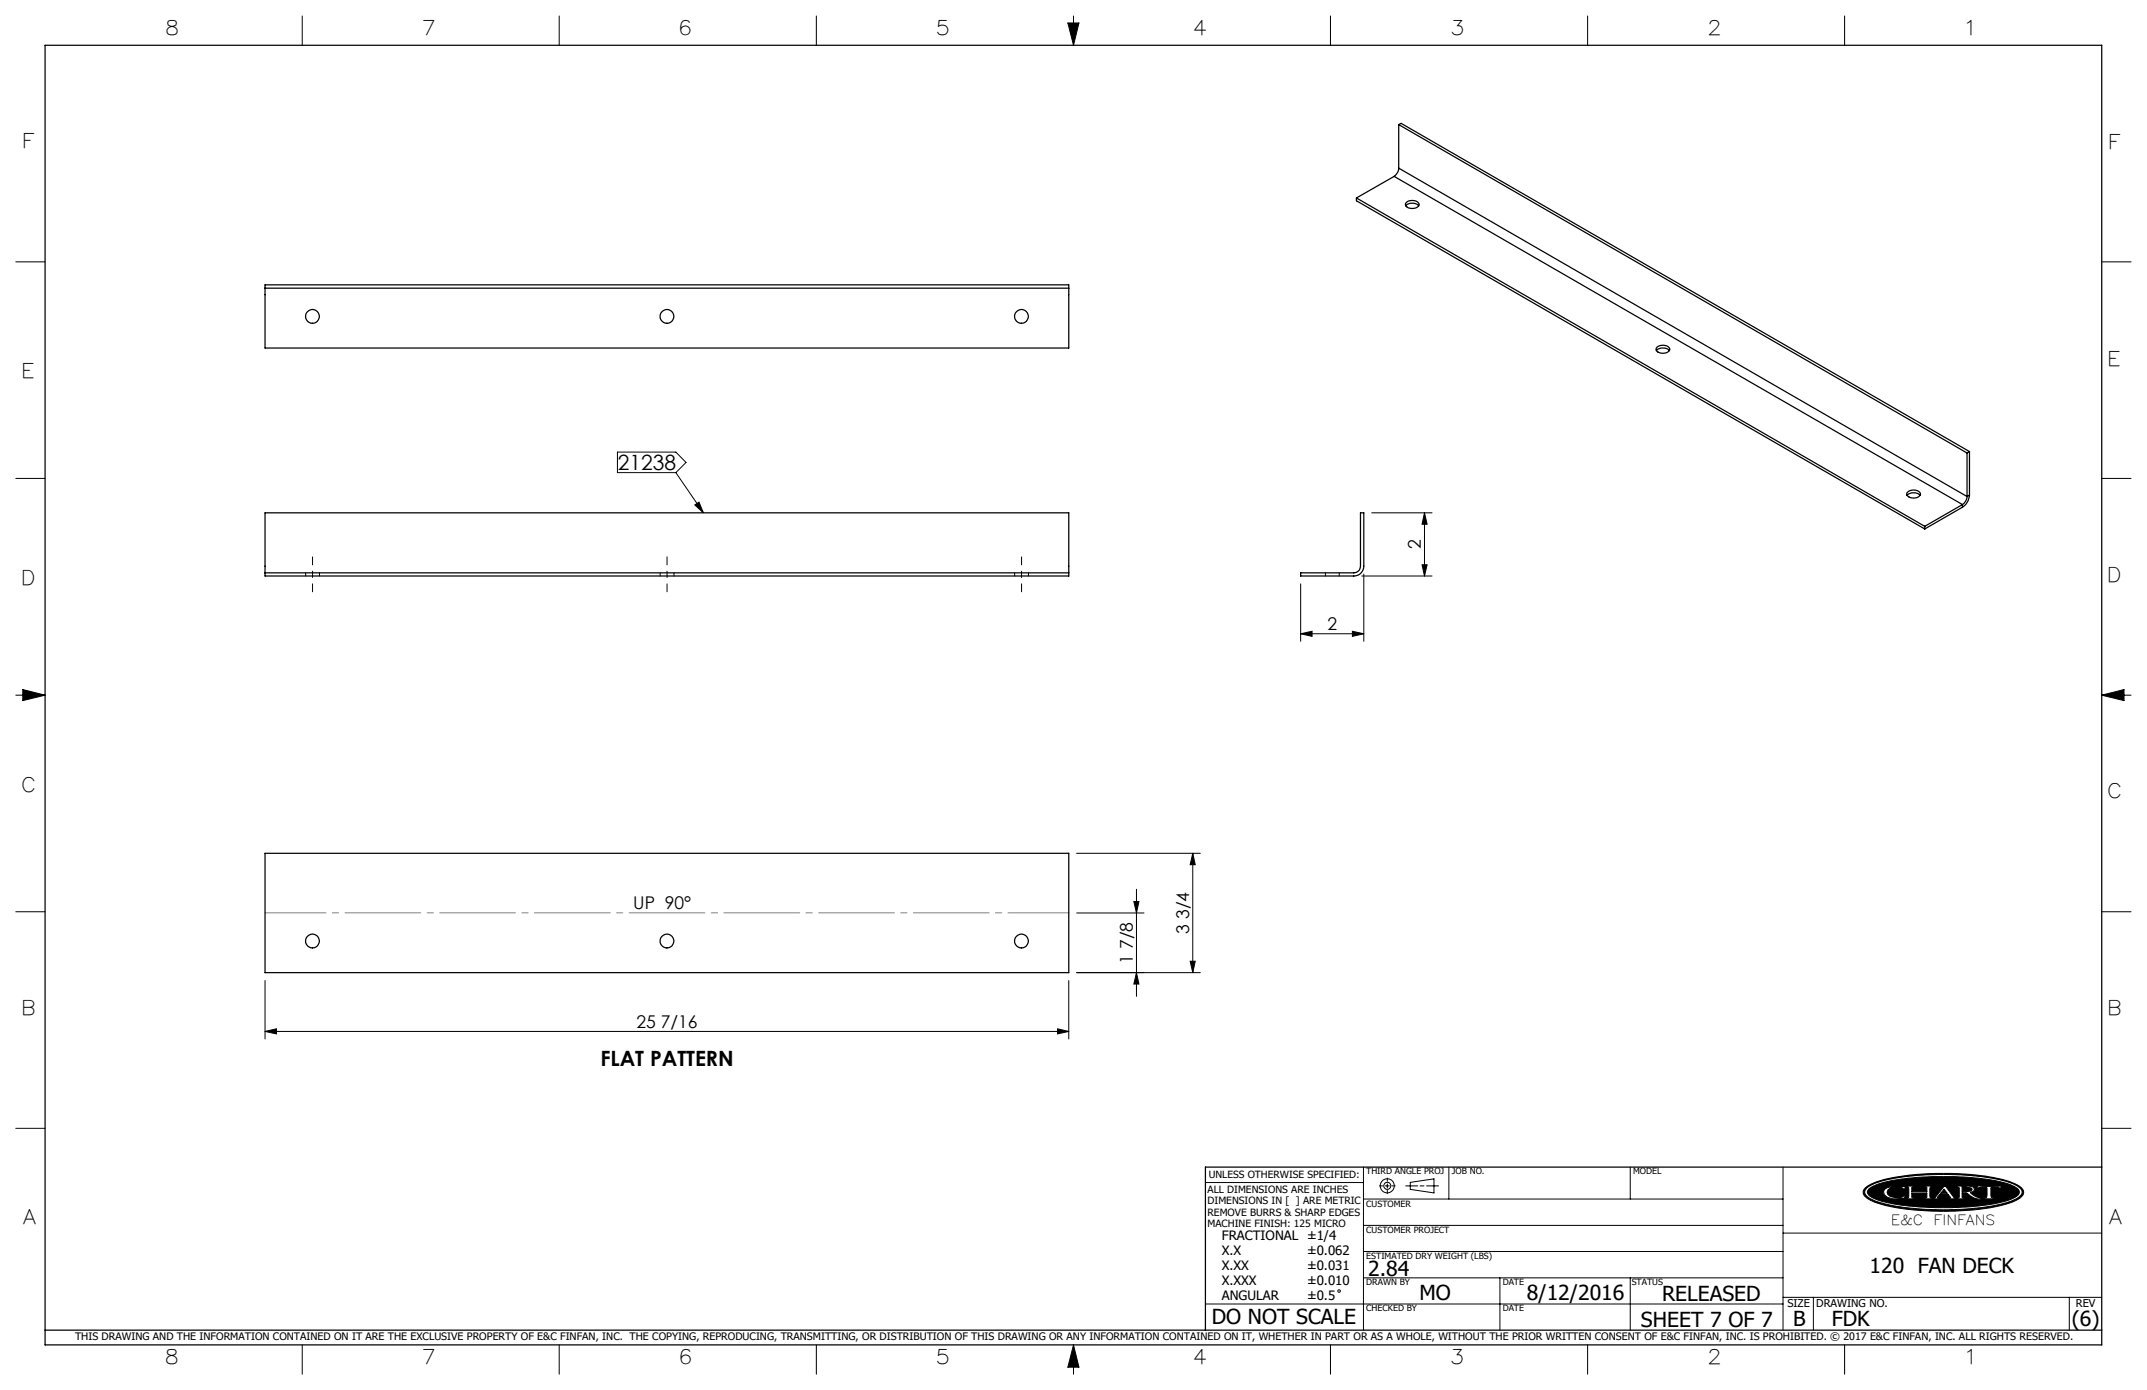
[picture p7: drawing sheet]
<svg xmlns="http://www.w3.org/2000/svg" width="432mm" height="279mm" viewBox="0 0 432 279" stroke-linecap="round" stroke-linejoin="round" font-family="sans-serif">
<g fill="none" stroke="#000" stroke-width=".2">
<path d="M60.8 3.2v5.9M112.5 3.2v5.9M164.2 3.2v5.9M214.8 4.6h2.2l-1.1 4.5zM215.9 3.2v5.9M267.6 3.2v5.9M319.3 3.2v5.9M371 3.2v5.9M3.2 52.6h5.9M422.7 52.6h5.9M3.2 96.2h5.9M124.2 90.9h11.7l2.1 2.1-2.1 2h-11.7z"/>
<path d="M135.9 95l5.6 8.1M422.7 96.2h5.9M139.7 101.5l.9-.6 .9 2.2zM261.6 117.4v11.5M273.9 115.8h14.1M274.3 115.4v13.5M275.9 103.1h12.1M286 113.5h1l-.5 2.3zM286.5 103.1l.5 2.3h-1zM286.5 103.1v12.7M3.2 139.7h5.9M4.6 138.6l4.5 1.1-4.5 1.1z"/>
<path d="M261.6 127.4l2.3-.5v1zM261.6 127.4h12.7M272 126.9l2.3 .5-2.3 .5zM422.7 139.7h5.9M422.7 139.7l4.5-1.1v2.2zM216.5 171.5h24.9M228.6 178.8v21.5M239.9 171.5v24M239.9 171.5l.5 2.3h-1zM3.2 183.3h5.9M53.3 197.1v11.7M214.9 197.1v11.7"/>
<path d="M216.5 183.5h13.6M228 181.2h1.1l-.5 2.3zM228.6 195.5l.5 2.3h-1.1zM239.4 193.2h1l-.5 2.3zM241.4 195.5h-24.9M422.7 183.3h5.9M53.3 207.3l2.3-.5v1zM53.3 207.3h161.6M212.7 206.8l2.2 .5-2.2 .5zM3.2 226.8h5.9M242.4 237.7h31.8M274.2 234.6v32.8"/>
<path d="M277.4 238.4h.7M278.6 238.4h.8M279 236.8v.7M279 238v.8M279 239.3v.6M279.9 238.4h.7M282.7 238.4h2.4M283.6 237.7l4.8-.7v2.8l-4.8-.7zM285.6 238.4h.8M286.9 238.4h2.4M291.4 234.6v6.4M327.9 234.6v6.4"/>
<path d="M358.6 234.6v32.8M375.3 238.7a16.2 16.2 0 0 1 7.4-2.3 55.4 55.4 0 0 1 21.3 1.1l1.9 .8a1.36 1.36 0 0 1 1.1 1.1 1.36 1.36 0 0 1-.7 1.4 23 23 0 0 1-9.9 2.4l-.5 .1a53.3 53.3 0 0 1-18.2-1.4 4.1 4.1 0 0 1-3-2 1.17 1.17 0 0 1 .6-1.2zM375.4 238.9a12.3 12.3 0 0 1 6-2.1 59.4 59.4 0 0 1 22.1 .7 4.5 4.5 0 0 1 3.1 1.9 1.36 1.36 0 0 1-.9 1.5 27.8 27.8 0 0 1-10.4 2.1l-1.1 .1a48.8 48.8 0 0 1-17.3-1.8l-1.5-.9a.94 .94 0 0 1 0-1.5zM375.8 239a15.4 15.4 0 0 1 7.6-2.1l3.6-.3 3.3-.1a44.5 44.5 0 0 1 14.2 1.7l.8 .4a1.03 1.03 0 0 1 .8 1 1.03 1.03 0 0 1-.8 1 25.5 25.5 0 0 1-9.5 2l-5 .1a43.6 43.6 0 0 1-13.5-1.6l-1.3-.8a.79 .79 0 0 1-.2-1.3zM379 239.1a5 5 0 0 1 3.5-.6h.7l-.2 .6-.5-.4a3.4 3.4 0 0 0-2.8 .4l-.2 .5 .2 .5a3.1 3.1 0 0 0 2.8 .5l.4-.3h.3l-.2 .5-.7 .1a3.6 3.6 0 0 1-3.3-.8l-.2-.6zM383.5 238.4h1.6v.2l-.6 .1v.8h3v-.8l-.5-.1v-.2h1.5v.2l-.3 .1-.1 .4 .1 1.5v.1l.3 .1v.2h-1.5v-.2h.4l.1-.2v-.8h-3v.8l.1 .2h.5v.2h-1.6v-.2l.3-.1 .1-.1v-1.5v-.4l-.4-.1zM391 239l.6 .9h-1.3zM391 238.4h.3l1.7 2.3 .5 .1v.2h-1.6v-.2l.4-.1-.5-.6h-1.7l-.5 .7h.6v.2h-1.5v-.2l.5-.1zM393.6 238.4h2.3l.9 .2 .3 .4-.2 .5-.7 .2 1.2 .9 1.1 .2v.2a4.2 4.2 0 0 1-2.9-1.1l-1-.1v.9l.6 .1v.2h-1.6v-.2h.3l.2-.2v-1.8l-.5-.2zM394.6 238.6h.9l.9 .2 .2 .3-.2 .3-1.8 .1zM397.9 238.3l1 .2 3.7-.1-.3 .5h-.2l-.1-.2h-1.6l.1 1.9 .6 .2v.2h-2.2v-.2l.7-.2v-1.8l-1.6-.1-.2 .2h-.3zM402.1 238.9h.1"/>
<path d="M422.7 226.8h5.9M274.2 256.9h84.4M274.2 251.6h84.4M274.2 246.3h84.4M274.2 241h84.4M301.7 256.9v10.5M327.9 256.9v10.5M358.6 247.9h64.1M60.8 270.3v5.9M112.5 270.3v5.9M164.2 270.3v5.9M215.9 270.3v5.9"/>
<path d="M215.9 270.3l1.1 4.5h-2.2zM242.4 262.1h116.2M267.6 270.3v5.9M319.3 270.3v5.9M358.6 260.8h64.1M364.7 260.8v6.6M371 270.3v5.9M416.2 260.8v6.6"/>
<circle cx="279" cy="238.4" r=".71"/>
<circle cx="279" cy="238.4" r="1.41"/>
<circle cx="269.3" cy="259.5" r=".25"/>
</g>
<path d="M62.9 119v-7.1M134.2 119v-7.1M205.5 119v-7.1" fill="none" stroke="#000" stroke-width=".2" stroke-dasharray="15.2 1.3 1.3 1.3" stroke-dashoffset="13.6"/>
<g fill="none" stroke="#000" stroke-width=".25">
<path d="M9.1 9.1h413.6v261.2h-413.6zM272.8 39.8l114.3 66M272.8 39.8v.6l114.3 65.9M280.4 35.5l-7.6 4.3M280.4 35.5l114.3 65.9M281.3 33.8a2.2 2.2 0 0 1-.9 1.7M281.3 25l114.3 66.1M281.3 25l.5-.2 114.3 66M281.3 33.8l114.3 66M281.3 25v8.8M53.3 57.9v12.1h161.6v-12.1M53.3 57.9v-.6h161.6v.6"/>
<path d="M53.3 57.9h161.6M282.7 41.4a1.87 1.87 0 0 1 2.6 0M282.8 40.7a1.72 1.72 0 0 1 2.6 .4 1.6 1.6 0 0 1-2.8 0zM333.1 70.5a1.87 1.87 0 0 1 2.6 0M333.2 69.8a1.72 1.72 0 0 1 2.6 .4 1.6 1.6 0 0 1-2.7 0zM383.5 99.6a1.87 1.87 0 0 1 2.7 0M383.6 98.9a1.7 1.7 0 0 1 2.7 .4 1.6 1.6 0 0 1-2.8 0zM395.6 99.8a2.21 2.21 0 0 1-.9 1.6M395.6 91.1v8.7M396.1 99.5a3.2 3.2 0 0 1-1.4 2.5M396.1 90.8l-.5 .3M396.1 90.8v8.7"/>
<path d="M396.1 99.5l-.5 .3M53.3 115.1v-12h161.6v12M53.3 115.1v.7h161.6v-.7M53.3 115.1h161.6M273.6 103.1h.7v10.7a1.99 1.99 0 0 1-2 2h-10.7v-.7h10.7a1.33 1.33 0 0 0 1.3-1.3zM387.1 105.8v.5M394.7 101.4l-7.6 4.4M394.7 102l-7.6 4.3M394.7 101.4v.6M53.3 171.5h161.6v24h-161.6zM422.7 234.6h-180.3v32.8M9.1 267.4h413.6"/>
<circle cx="62.8" cy="63.6" r="1.39"/>
<circle cx="134.1" cy="63.6" r="1.39"/>
<circle cx="205.4" cy="63.6" r="1.39"/>
<circle cx="62.8" cy="189.1" r="1.39"/>
<circle cx="134.1" cy="189.1" r="1.39"/>
<circle cx="205.4" cy="189.1" r="1.39"/>
</g>
<g fill="#000">
<path d="M383.5 238.4v.2h.3l.1 .2v1.8l-.1 .1-.3 .1v.2h1.6v-.2h-.5l-.1-.2v-.8h3v.9l-.5 .1v.2h1.5v-.2l-.3-.1-.1-.2v-1.6l.1-.3h.3v-.2h-1.5v.2l.5 .1v.8h-3v-.8l.6-.1v-.2zM391 238.4l-1.8 2.3-.5 .1v.2h1.5v-.2h-.6l.5-.7h1.7l.5 .6-.4 .1v.2h1.6v-.2l-.5-.1-1.7-2.3zM393.6 238.4v.2l.5 .2v1.8l-.2 .2h-.3v.2h1.6v-.2l-.6-.1v-.9l1 .1a3.7 3.7 0 0 0 2.9 1.1v-.2a3.4 3.4 0 0 1-2.3-1.1 .68 .68 0 0 0 .8-.2 .68 .68 0 0 0 0-.8l-.7-.3zM397.9 238.3l-.4 .6h.3l.2-.2 1.6 .1v1.8l-.2 .2h-.5v.2h2.2v-.2h-.5l-.2-.3v-1.7l1.6-.1 .1 .2h.2l.3-.5-4 .1zM375.8 239a13.3 13.3 0 0 1 6.5-2l2.7-.3 3.8-.2 7.5 .2a24.3 24.3 0 0 1 9.1 2 1.01 1.01 0 0 1 .7 .9 1.01 1.01 0 0 1-.7 1 21.9 21.9 0 0 1-8.6 1.9l-3.9 .2h-4.1l-3.8-.2a21.2 21.2 0 0 1-8.8-2l-.4-.3-.2-.5zM379.1 239a1.04 1.04 0 0 0 .7 1.7 7 7 0 0 0 3.2 .1l.2-.5h-.3l-.5 .4a2.56 2.56 0 0 1-2.8-.8 1.28 1.28 0 0 1 1.4-1.3h.2a1.49 1.49 0 0 1 1.4 .2l.4 .3 .2-.6h-.6a4.7 4.7 0 0 0-3.5 .5zM375.3 238.7a17.5 17.5 0 0 1 7.8-2.4l5.1-.4h4.8a34.5 34.5 0 0 1 12.5 2.2l.4 .2a1.36 1.36 0 0 1 .9 2 9.1 9.1 0 0 1-5.1 2.2l-.4 .1a58.1 58.1 0 0 1-23.1-.6 5.6 5.6 0 0 1-3.4-1.9v-.8zM375.3 238.9a1.14 1.14 0 0 0 .6 1.9 24 24 0 0 0 9.3 2.1l4.6 .3 3.7-.1a33.7 33.7 0 0 0 11.9-2.1l.4-.2a1.19 1.19 0 0 0 .9-1.2 1.19 1.19 0 0 0-.9-1.1 21.6 21.6 0 0 0-8.8-2.1l-5.1-.3-4.7 .1a30.2 30.2 0 0 0-11.1 2.1z" fill-rule="evenodd"/>
<path d="M215.9 270.3l-1.1 4.5h2.2zM214.8 4.6h2.2l-1.1 4.5zM4.6 138.6l4.5 1.1-4.5 1.1zM422.7 139.7l4.5-1.1v2.2zM391 239l-.7 .9h1.3zM394.6 238.6v.9l1.7-.1a.38 .38 0 0 0 .3-.4 .38 .38 0 0 0-.5-.3z" fill-rule="evenodd"/>
</g>
<path d="M215 183.5h-161.7" fill="none" stroke="#808080" stroke-width=".2" stroke-dasharray="15.2 1.3 1.3 1.3" stroke-dashoffset="3"/>
<g fill="#000">
<path d="M139.7 101.5l.9-.6 .9 2.2z"/>
<path d="M286 113.5h1l-.5 2.3zM286.5 103.1l.5 2.3h-1z"/>
<path d="M272 126.9l2.3 .5-2.3 .5zM261.6 127.4l2.3-.5v1z"/>
<path d="M239.9 171.5l.5 2.3h-1zM239.4 193.2h1l-.5 2.3z"/>
<path d="M228 181.2h1.1l-.5 2.3zM228.6 195.5l.5 2.3h-1.1z"/>
<path d="M212.7 206.8l2.2 .5-2.2 .5zM53.3 207.3l2.3-.5v1z"/>
</g>
<path d="M61.5 115.1v.7M64.2 115.8v-.7M132.8 115.1v.7M135.5 115.8v-.7M204.1 115.1v.7M206.8 115.8v-.7M266.6 115.1v.7M269.3 115.8v-.7" fill="none" stroke="#000" stroke-width=".2" stroke-dasharray="1.3 .6" stroke-dashoffset=".3"/>
<g font-size="4.2">
<text x="124.2" y="94.4">21238</text>
<text x="120.7" y="214.2">FLAT PATTERN</text>
<text x="275.2" y="256.5">2.84</text>
<text x="376" y="255.9">120 FAN DECK</text>
<text x="285.5" y="261.4">MO</text>
<text x="307.1" y="261.3">8/12/2016</text>
<text x="334.3" y="261.6">RELEASED</text>
<text x="243.7" y="266.1">DO NOT SCALE</text>
<text x="330" y="266.7">SHEET 7 OF 7</text>
<text x="360.6" y="266.5">B</text>
<text x="368.4" y="266.6">FDK</text>
<text x="416.7" y="266.5">(6)</text>
</g>
<g font-size="4">
<text x="33.6" y="7.1">8</text>
<text x="85.2" y="7.1">7</text>
<text x="137" y="7.1">6</text>
<text x="188.6" y="7.1">5</text>
<text x="240.3" y="7.1">4</text>
<text x="292.1" y="7.1">3</text>
<text x="343.8" y="7.1">2</text>
<text x="395.7" y="7.1">1</text>
<text x="4.9" y="29.8">F</text>
<text x="424.5" y="29.9">F</text>
<text x="4.8" y="76">E</text>
<text x="424.3" y="73.5">E</text>
<text x="4.7" y="117.7">D</text>
<text x="424.2" y="116.9">D</text>
<text x="4.7" y="159.3">C</text>
<text x="424.2" y="160.4">C</text>
<text x="4.8" y="204">B</text>
<text x="424.3" y="204">B</text>
<text x="4.8" y="246.1">A</text>
<text x="424.3" y="246">A</text>
<text x="33.6" y="274.3">8</text>
<text x="85.2" y="274.3">7</text>
<text x="137" y="274.3">6</text>
<text x="188.6" y="274.3">5</text>
<text x="240.3" y="274.3">4</text>
<text x="292.1" y="274.3">3</text>
<text x="343.8" y="274.3">2</text>
<text x="395.8" y="274.3">1</text>
</g>
<g font-size="3.5">
<text x="285.7" y="110.4" transform="rotate(-90 285.7 110.4)">2</text>
<text x="267" y="126.6">2</text>
<text x="127.3" y="182.7">UP 90°</text>
<text x="239.1" y="187.7" transform="rotate(-90 239.1 187.7)">3 3/4</text>
<text x="227.8" y="193.7" transform="rotate(-90 227.8 193.7)">1 7/8</text>
<text x="128" y="206.5">25 7/16</text>
</g>
<g font-size="2.8">
<text x="380.3" y="246.2">E&amp;C</text>
<text x="388.9" y="246.2">FINFANS</text>
</g>
<g font-size="2.6">
<text x="245.7" y="249.3">FRACTIONAL ±1/4</text>
<text x="245.7" y="252.3">X.X</text>
<text x="245.7" y="255.3">X.XX</text>
<text x="262.9" y="252.3">±0.062</text>
<text x="262.9" y="255.3">±0.031</text>
<text x="245.7" y="258.3">X.XXX</text>
<text x="245.7" y="261.3">ANGULAR</text>
<text x="262.9" y="258.3">±0.010</text>
<text x="262.9" y="261.3">±0.5</text>
</g>
<g font-size="2.2">
<text x="359.5" y="262.8">SIZE</text>
<text x="365.3" y="262.7">DRAWING NO.</text>
<text x="417.5" y="262.8">REV</text>
</g>
<text font-size="2.1" x="15.1" y="269.4">THIS DRAWING AND THE INFORMATION CONTAINED ON IT ARE THE EXCLUSIVE PROPERTY OF E&amp;C FINFAN, INC. THE COPYING, REPRODUCING, TRANSMITTING, OR DISTRIBUTION OF THIS DRAWING OR ANY INFORMATION CONTAINED ON IT, WHETHER IN PART OR AS A WHOLE, WITHOUT THE PRIOR WRITTEN CONSENT OF E&amp;C FINFAN, INC. IS PROHIBITED. © 2017 E&amp;C FINFAN, INC. ALL RIGHTS RESERVED.</text>
<g font-size="2">
<text x="242.9" y="239.8">ALL DIMENSIONS ARE INCHES</text>
<text x="243.1" y="236.8">UNLESS OTHERWISE SPECIFIED:</text>
<text x="242.9" y="242.1">DIMENSIONS IN [ ] ARE METRIC</text>
<text x="242.9" y="244.4">REMOVE BURRS &amp; SHARP EDGES</text>
<text x="242.9" y="246.7">MACHINE FINISH: 125 MICRO</text>
</g>
<g font-size="1.7">
<text x="274.8" y="236.1">THIRD ANGLE PROJ</text>
<text x="292" y="236.1">JOB NO.</text>
<text x="328.5" y="236.1">MODEL</text>
<text x="274.8" y="242.5">CUSTOMER</text>
<text x="274.8" y="247.8">CUSTOMER PROJECT</text>
<text x="274.8" y="253.1">ESTIMATED DRY WEIGHT (LBS)</text>
<text x="274.8" y="258.3">DRAWN BY</text>
<text x="274.8" y="263.6">CHECKED BY</text>
<text x="302.2" y="263.6">DATE</text>
<text x="302.2" y="258.3">DATE</text>
<text x="328.2" y="258.3">STATUS</text>
</g>
</svg>
